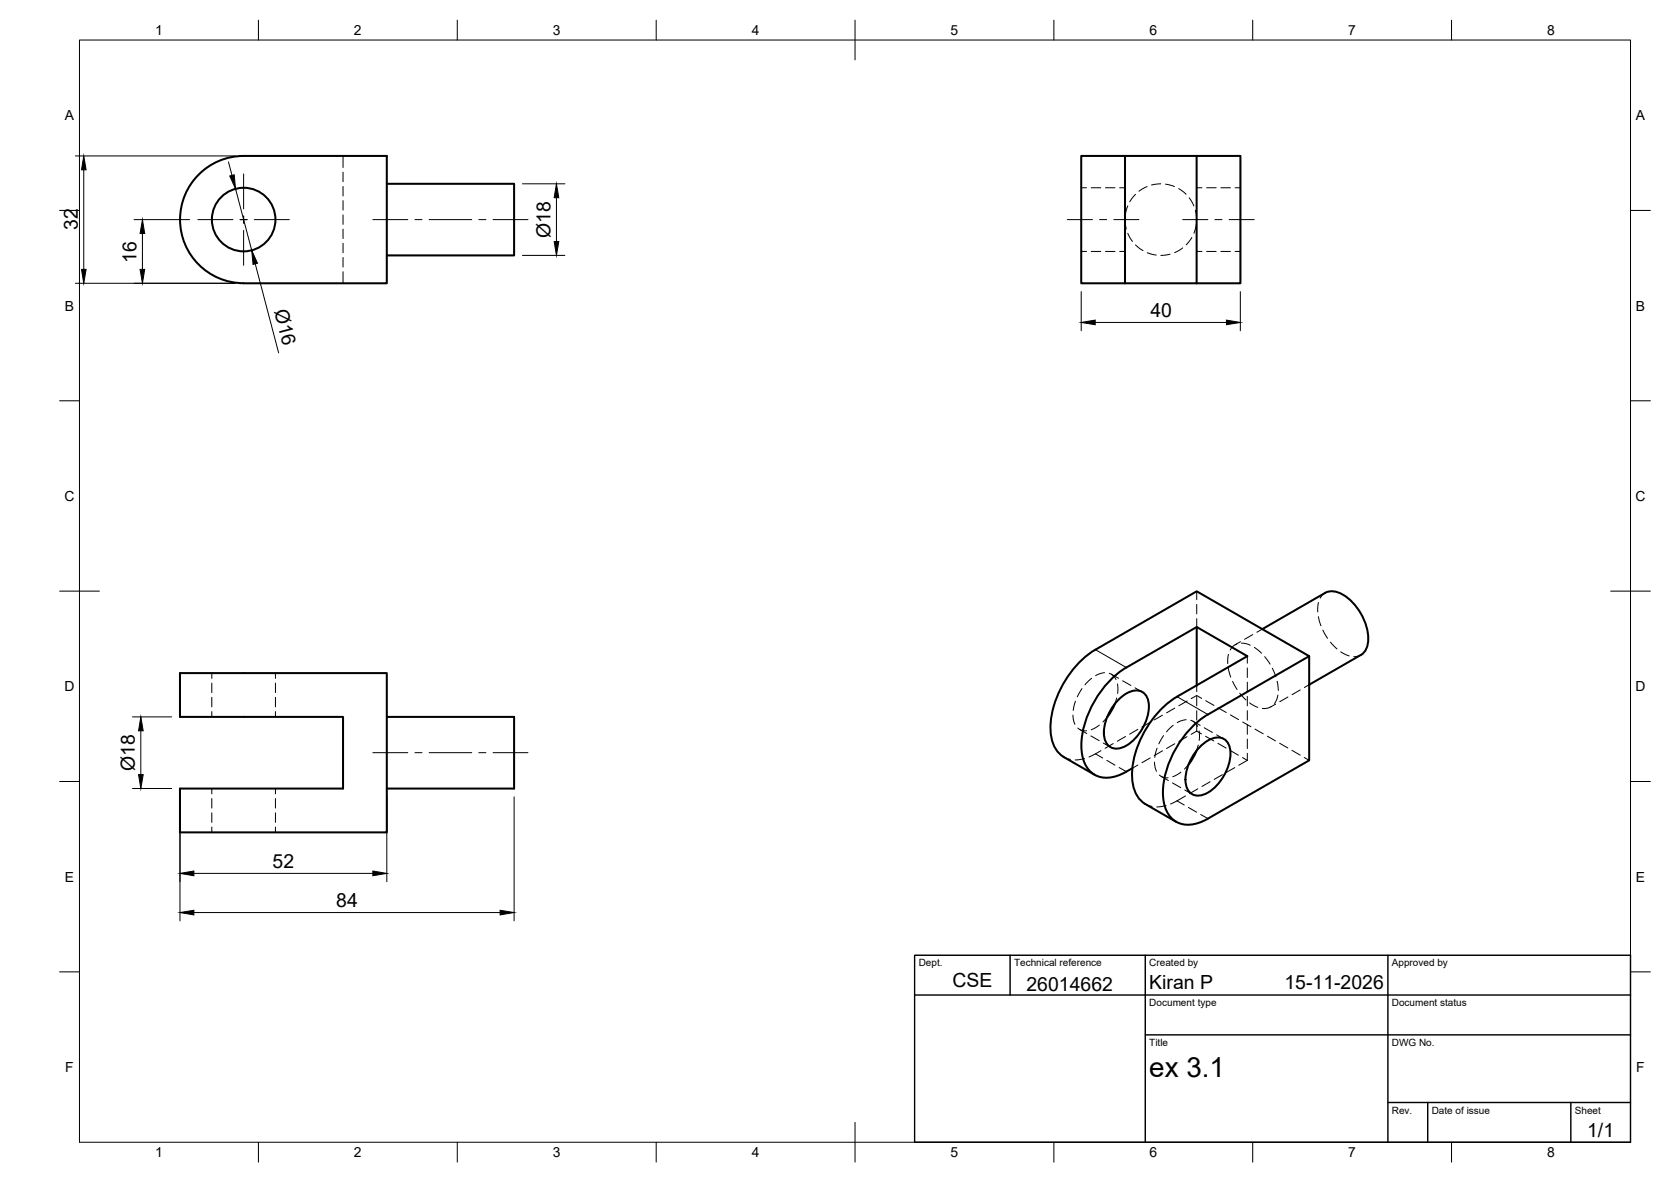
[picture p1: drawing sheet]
<svg xmlns="http://www.w3.org/2000/svg" width="420mm" height="297mm" viewBox="0 0 420 297" stroke-linecap="round" stroke-linejoin="round" font-family="sans-serif">
<!-- layer: Hidden -->
<g fill="none" stroke="#000" stroke-width=".25">
<path d="M86.3 39.2v2.9M86.3 43.3v2.4M86.3 46.8v2.4M86.3 50.4v2.4M86.3 54v2.4M86.3 57.6v2.4M271.9 47.2h1.3M274.4 47.2h2.4M278 47.2h2.4M281.5 47.2h1.4M282.9 55.2l.3 2.3M283.6 51.8l-.6 2.2"/>
<path d="M283.6 58.6l1.2 2.1M285.5 48.8l-1.4 1.9M288.4 46.9l-2 1.2M291.9 46.2l-2.4 .3M293.1 46.3l2.2 .6M296.4 47.4l1.8 1.4M299 49.7l1.2 2M299.7 59.7l-1.4 1.8M300.6 52.9l.3 2.3M300.8 56.3l-.6 2.3M300.9 47.2h1.3M303.4 47.2h2.4"/>
<path d="M307 47.2h2.4M310.6 47.2h1.3M86.3 61.1v2.4M86.3 64.7v2.4M86.3 68.3v2.9M271.9 63.2h1.3M274.4 63.2h2.4M278 63.2h2.4M281.5 63.2h1.4M285.5 61.6l1.9 1.4M288.5 63.5l2.2 .6M294.2 63.9l-2.3 .3"/>
<path d="M297.4 62.3l-2.1 1.2M300.9 63.2h1.3M303.4 63.2h2.4M307 63.2h2.4M310.6 63.2h1.3M300.9 148.6v2.1M300.9 151.9v2.4M300.9 155.5v2.1M315 159.5l-2.1 1.2M317.4 158.1l-1.4 .8M331.5 155l.6 2.3M331.5 151.4l-.2 2.4"/>
<path d="M332.6 158.3l1.2 2.1M333.2 149l-.8 .6-.4 .7M53.3 169.1v1.4M53.3 171.7v2.4M53.3 175.2v2.4M53.3 178.8v1.4M69.3 169.1v1.4M69.3 171.7v2.4M69.3 175.2v2.4M69.3 178.8v1.4M269.8 179.7l.1 1 .4 1.3M270.4 176.2l-.5 2.3"/>
<path d="M272.1 173l-1.2 2.1M274.5 170.5l-1.7 1.6M277.7 169.1l-1.3 .2-.9 .5M278.9 169.2l.9 .5 .8 1.1M279.4 169.4l1.9 1.1M280.8 175.4l-.5 1.5M281 171.9v2.4M282.3 171.1l2.1 1.2M285.4 172.9l1.8 1M292.3 179.7l-2.1 1.2M295.4 178l-2.1 1.1M298.5 176.2l-2.1 1.2"/>
<path d="M300.9 172.2v1.6M300.9 175v2.4M300.9 178.6v2.4M302.1 175.5l-1.2-.7-1.4 .8M303.2 176.1l2 1.2M306.3 177.9l2 1.2M308.8 167.9l.7 2.3M308.9 164.5l-.2 2.3M309.4 179.6l2 1.2M309.9 171.2l1.1 2.1M311 161.8l-1.1 .7-.6 .9M311.7 174.2l1.6 1.7"/>
<path d="M311.9 161.3l-1.3 .7M312.1 161.6l1.3 .2 1 .3M313.6 164.9v1.8M313.6 167.9v2.4M313.6 171.4v2.4M313.6 175v2.4M313.6 178.6v2.4M314.2 176.6l2.1 1.2M315.4 162.7l1.8 1.5M318 165l1.3 1.9M319.6 177.6l-.9 .4h-1.3M319.9 167.9l.9 2.2"/>
<path d="M320.8 176.9l-1.3 .7M321.1 171.2l.3 2.3M321.3 174.7l-.4 1.3-.4 .8M323.8 175.2l-2 1.1M326.9 173.4l-2 1.2M329.2 172.1l-1.2 .7M334.5 161.4l1.7 1.7M337.1 163.8l2.1 1M342.2 164.6l-1 .4h-.8M53.3 198.2v1.3M69.3 198.2v1.3M267.4 190.2l1.8 .6"/>
<path d="M271 183l.9 .5 1.3 .1M271.4 183.3l1.9 1M272.7 190.6l-2.4 .4M274.3 184.9l2.1 1.2M276.4 182.2l-2 1.2M276.8 188.6l-3 1.6M277.4 186.7l1.8 1.1M278.4 180.3l-1.1 1.1M279.9 186.9l-2 1.2M283 185.1l-2.1 1.2M286.1 192.3l-1.4 .8M286.1 183.3l-2.1 1.2"/>
<path d="M289.2 181.5l-2.1 1.2M289.2 190.5l-2.1 1.2M290.3 191.5l.1 1.1 .4 1.2M290.9 188l-.5 2.3M291.5 194.8l.9 .5 1.3 .2M292 195.1l1.8 1.1M292.3 188.7l-2.1 1.2M292.6 184.9l-1.2 2M294.8 196.8l2.1 1.1M295 182.3l-1.7 1.6M295.4 186.9l-2.1 1.2M296.9 194l-2 1.2"/>
<path d="M297.9 198.5l1.8 1.1M298.2 180.9l-1.3 .3-.9 .4M298.5 185.1l-2.1 1.2M298.9 192.1l-1.1 1.2M299.4 181l1 .5 .7 1.1M299.9 181.2l1.9 1.1M300.9 182.1v1.6M300.9 183.7l-1.4 .8M300.9 183.7l1.2 .7M301.2 198.2l-2.1 1.2M301.3 187.2l-.5 1.5M301.5 183.7v2.4"/>
<path d="M302.8 182.9l2.1 1.2M303.1 185l2.1 1.2M304.3 196.5l-2.1 1.1M305.9 184.7l1.8 1M306.2 186.8l2.1 1.2M307.4 194.7l-2.1 1.2M309.3 188.6l2.1 1.2M310.5 192.9l-2.1 1.2M312.4 190.4l1.2 .7M312.5 181.4l2 1.2M313.6 182.1v2.4M313.6 185.7v2.4"/>
<path d="M313.6 189.3v1.8M313.6 191.1l-2.1 1.2M315.6 183.2l2 1.2M318.7 185l2 1.2M321.8 186.8l2 1.2M324.8 188.6l2.1 1.2M327.9 190.4l1.3 .7M53.3 200.7v2.4M53.3 204.3v2.4M53.3 207.8v1.4M69.3 200.7v2.4M69.3 204.3v2.4"/>
<path d="M69.3 207.8v1.4M288 202l1.7 .7M293.2 202.4l-2.3 .4M298.1 200l-3.8 2.1"/>
</g>
<!-- layer: Visible -->
<g fill="none" stroke="#000" stroke-width=".51">
<path d="M61.3 39.2h36v32h-36M61.3 39.2a16 16 0 0 0-16 16 16 16 0 0 0 16 16M282.9 39.2v32h-11v-32h29M300.9 39.2v32M300.9 39.2h11v32h-11M97.3 46.2h32v18h-32M282.9 71.2h18M300.9 157.6v14.6M317.4 158.1l15.8-9.1a4.8 4.8 0 0 1 4.9 .7 13.5 13.5 0 0 1 5.8 12.2 3.8 3.8 0 0 1-1.7 2.7M45.3 169.1h52v40.1h-52v-11h41v-18h-41zM280.3 176.9l-.8 1.7-1.1 1.7M281.6 175.5a5.2 5.2 0 0 1 5.6-1.6 4.5 4.5 0 0 1 1.6 4.7 12.3 12.3 0 0 1-6.5 9.2 3.2 3.2 0 0 1-4.7-2.7 12.1 12.1 0 0 1 4-9.6z"/>
<path d="M283.2 167.8l17.7-10.2 12.7 7.3-17.6 10.2a24.6 24.6 0 0 0-11.3 20.9 7.6 7.6 0 0 0 3.3 6l7.7 4.5M283.2 167.7a25 25 0 0 0-11.3 19.6 8.2 8.2 0 0 0 3.3 7.4 7.8 7.8 0 0 0 8-.8M303.7 179.6l25.5-14.7-28.3-16.3-25.5 14.7a24.6 24.6 0 0 0-11.2 20.8 7.6 7.6 0 0 0 3.3 6.1l7.7 4.5M329.2 164.9v26.2l-25.5 14.6a8.2 8.2 0 0 1-8 .8 7.8 7.8 0 0 1-3.3-7.3 25 25 0 0 1 11.3-19.7M342.2 164.6l-13 7.5M97.3 180.2h32v18h-32M284.7 193.1l-1.5 .8M300.8 188.7l-.8 1.8-1.1 1.6M302.1 187.3a5.2 5.2 0 0 1 5.6-1.6 4.5 4.5 0 0 1 1.6 4.7 12.3 12.3 0 0 1-6.5 9.2 3.2 3.2 0 0 1-4.7-2.7 12.1 12.1 0 0 1 4-9.6z"/>
<circle cx="61.3" cy="55.2" r="8"/>
</g>
<!-- layer: Visible Narrow -->
<path d="M275.4 163.3l7.8 4.5M296 175.1l7.7 4.5" fill="none" stroke="#000" stroke-width=".25"/>
<!-- layer: Hidden Narrow -->
<path d="M275.4 189.4l1.9 1.1M278.3 191.1l2.1 1.2M281.4 192.9l1.8 1M296 201.3l1.8 1M298.8 202.9l2.1 1.2M301.9 204.7l1.8 1" fill="none" stroke="#000" stroke-width=".25"/>
<!-- layer: BORDER -->
<g fill="none" stroke="#000" stroke-width=".25">
<path d="M20 10.1h390v276.9h-390zM65 5.1v5M115 5.1v5M165 5.1v5M215 5.1v10M265 5.1v5M315 5.1v5M365 5.1v5M15 52.9h5M410 52.9h5M15 100.7h5M410 100.7h5"/>
<path d="M15 148.6h10M405 148.6h10M15 196.4h5M410 196.4h5M15 244.2h5M410 244.2h5M65 287v5M115 287v5M165 287v5M215 282.1v9.9M265 287v5M315 287v5"/>
<path d="M365 287v5"/>
</g>
<!-- layer: TITLEBLOCK -->
<path d="M230 240.1h180v46.9h-180zM230 250h180M254 240.1v9.9M288 240.1v46.9M349 240.1v46.9M288 260.1h122M349 277.1h61M359 277.1v9.9M395 277.1v9.9" fill="none" stroke="#000" stroke-width=".36"/>
<!-- layer: Smart Centers -->
<g fill="none" stroke="#000" stroke-width=".25">
<path d="M49.8 55.2h8.8M60.4 55.2h1.7M61.3 43.7v8.8M61.3 54.3v1.8M61.3 57.9v8.8M63.9 55.2h8.8M93.7 55.2h8.8M104.3 55.2h1.8M107.9 55.2h10.7M120.4 55.2h1.8M124 55.2h8.8M268.4 55.2h6.3"/>
<path d="M276.5 55.2h1.8M280.1 55.2h6.3M297.4 55.2h6.3M305.5 55.2h1.8M309.1 55.2h6.3M93.7 189.2h8.8M104.3 189.2h1.8M107.9 189.2h10.7M120.4 189.2h1.8M124 189.2h8.8"/>
</g>
<!-- layer: FD_Dimensions -->
<g fill="none" stroke="#000" stroke-width=".25">
<path d="M19 39.2h40.2M21.1 42.7v25M33.7 55.2h14M35.8 58.7v9M57.4 40.7l.9 3.4M59.2 47.4l4.1 15.5M131.4 46.2h10.6M139.9 49.7v11M19 71.2h40.2M64.2 66.3l5.9 22.4M131.4 64.2h10.6M271.9 73.3v9.8"/>
<path d="M311.9 73.3v9.8M275.4 81h33M33.3 198.1h9.9M33.3 180.2h9.9M35.4 183.6v11.1M45.3 200.3v31.1M48.7 219.5h45M97.3 200.3v21.3M129.3 200.3v31.1M48.7 229.3h77.1"/>
</g>
<g fill="#000" stroke="#000" stroke-width=".25">
<path d="M21.1 39.2l.6 3.5h-1.2zM35.8 55.2l.6 3.5h-1.2zM57.8 44.2l1.1-.3 .3 3.5zM139.9 46.2l.6 3.5h-1.2zM20.5 67.7h1.2l-.6 3.5zM35.2 67.7h1.2l-.6 3.5zM63.3 62.9l1.4 3.3-1.1 .2zM139.3 60.7h1.2l-.6 3.5zM271.9 81l3.5-.6v1.2zM308.4 80.4l3.5 .6-3.5 .6zM34.8 194.7h1.2l-.6 3.4zM35.4 180.2l.6 3.4h-1.2z"/>
<path d="M45.3 219.5l3.4-.6v1.2zM93.7 218.9l3.6 .6-3.6 .6zM45.3 229.3l3.4-.5v1.1zM125.8 228.8l3.5 .5-3.5 .6z"/>
</g>
<text font-size="7" x="289" y="270.6">ex 3.1</text>
<g font-size="4.9">
<text x="19.6" y="57.9" transform="rotate(-90 19.6 57.9)">32</text>
<text x="138.4" y="59.8" transform="rotate(-90 138.4 59.8)">Ø18</text>
<text x="34.4" y="66.1" transform="rotate(-90 34.4 66.1)">16</text>
<text x="68.9" y="78.2" transform="rotate(75 68.9 78.2)">Ø16</text>
<text x="289.2" y="79.6">40</text>
<text x="33.9" y="193.8" transform="rotate(-90 33.9 193.8)">Ø18</text>
<text x="68.6" y="218">52</text>
<text x="84.6" y="227.9">84</text>
<text x="239.5" y="247.9">CSE</text>
<text x="258.1" y="248.9">26014662</text>
<text x="289" y="248.5">Kiran P</text>
<text x="323" y="248.5">15-11-2026</text>
<text x="399.1" y="285.7">1/1</text>
</g>
<g font-size="3.5">
<text x="39" y="8.8">1</text>
<text x="89" y="8.8">2</text>
<text x="139" y="8.8">3</text>
<text x="189" y="8.8">4</text>
<text x="239" y="8.8">5</text>
<text x="289" y="8.8">6</text>
<text x="339" y="8.8">7</text>
<text x="389" y="8.8">8</text>
<text x="16.3" y="30.2">A</text>
<text x="411.3" y="30.2">A</text>
<text x="16.3" y="78">B</text>
<text x="411.3" y="78">B</text>
<text x="16.2" y="125.9">C</text>
<text x="411.2" y="125.9">C</text>
<text x="16.2" y="173.7">D</text>
<text x="411.2" y="173.7">D</text>
<text x="16.3" y="221.6">E</text>
<text x="411.3" y="221.6">E</text>
<text x="16.4" y="269.4">F</text>
<text x="411.4" y="269.4">F</text>
<text x="39" y="290.8">1</text>
<text x="89" y="290.8">2</text>
<text x="139" y="290.8">3</text>
<text x="189" y="290.8">4</text>
<text x="239" y="290.8">5</text>
<text x="289" y="290.8">6</text>
<text x="339" y="290.8">7</text>
<text x="389" y="290.8">8</text>
</g>
<g font-size="2.5">
<text x="231" y="242.9">Dept.</text>
<text x="255" y="242.9">Technical reference</text>
<text x="289" y="242.9">Created by</text>
<text x="350" y="242.9">Approved by</text>
<text x="289" y="252.8">Document type</text>
<text x="350" y="252.8">Document status</text>
<text x="289" y="262.9">Title</text>
<text x="350" y="262.9">DWG No.</text>
<text x="350" y="279.9">Rev.</text>
<text x="360" y="279.9">Date of issue</text>
<text x="396" y="279.9">Sheet</text>
</g>
</svg>
